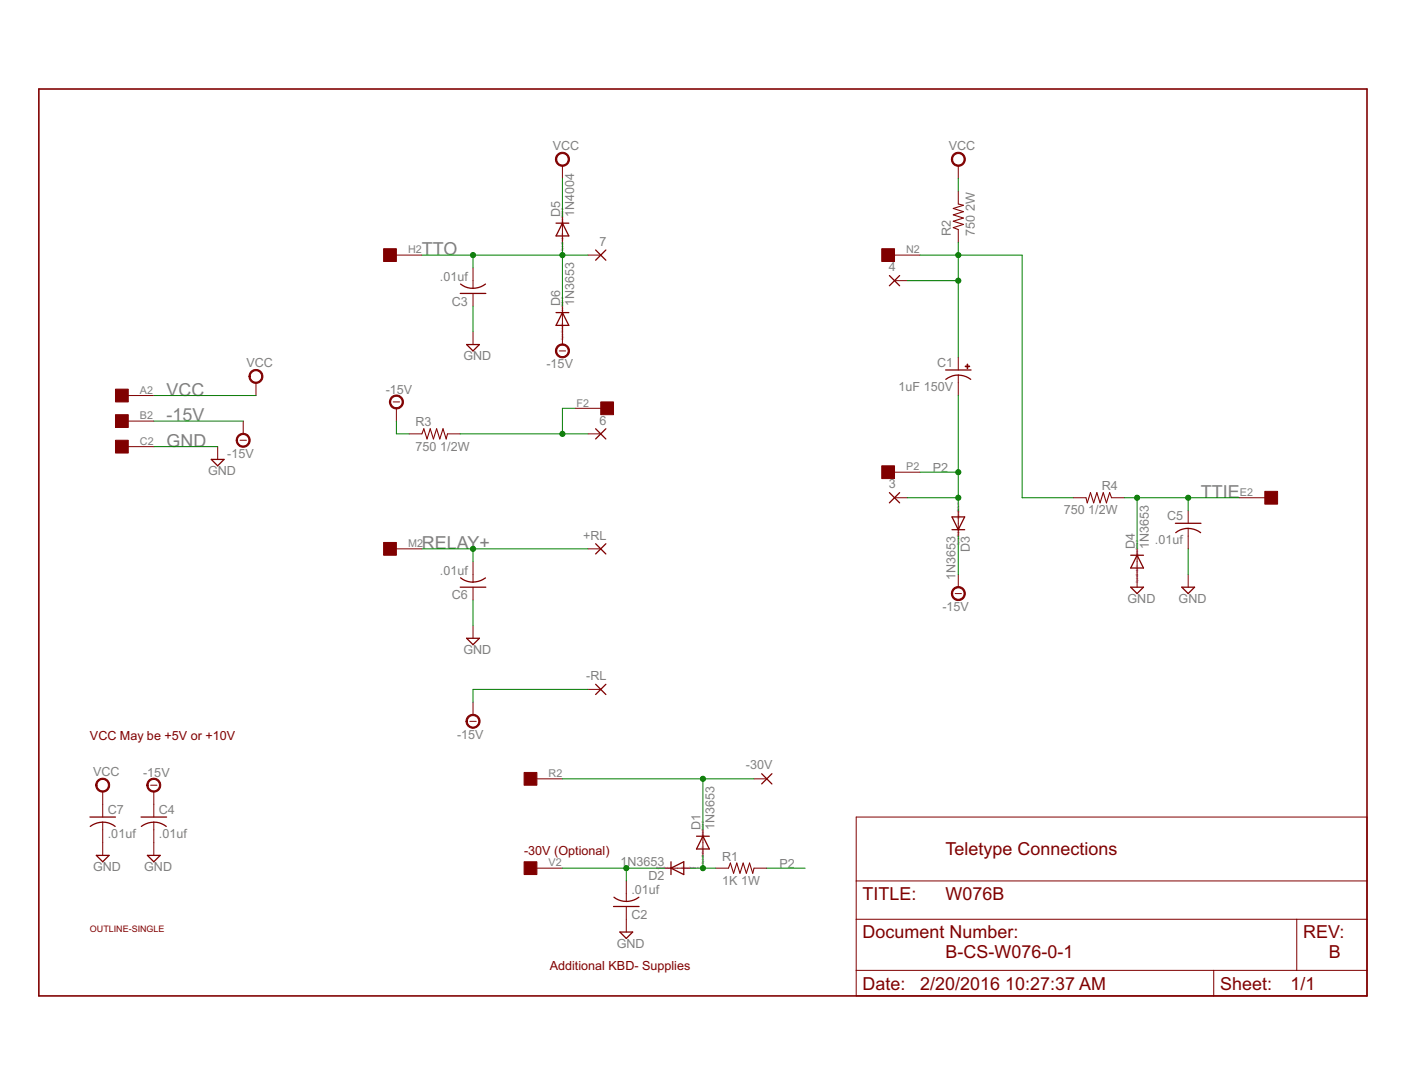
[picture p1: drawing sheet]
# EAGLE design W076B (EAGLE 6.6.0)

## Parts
3  2,54/1,0  [2,54/1,0]
4  2,54/1,0  [2,54/1,0]
6  2,54/1,0  [2,54/1,0]
7  2,54/1,0  [2,54/1,0]
+RL  2,54/1,0  [2,54/1,0]
-30V  2,54/1,0  [2,54/1,0]
-RL  2,54/1,0  [2,54/1,0]
C1  1uF 150V  CPOL-USE25-9AXIAL  [E25-9]
C2  .01uf  C-US050-025X075  [C050-025X075]
C3  .01uf  C-US050-025X075  [C050-025X075]
C4  .01uf  C-US050-025X075  [C050-025X075]
C5  .01uf  C-US050-025X075  [C050-025X075]
C6  .01uf  C-US050-025X075  [C050-025X075]
C7  .01uf  C-US050-025X075  [C050-025X075]
D1  1N3653  1N4148DO35-10  [DO35-10]
D2  1N3653  1N4148DO35-10  [DO35-10]
D3  1N3653  1N4148DO35-10  [DO35-10]
D4  1N3653  1N4148DO35-10  [DO35-10]
D5  1N4004  1N4148DO35-10  [DO35-10]
D6  1N3653  1N4148DO35-10  [DO35-10]
EDGE  EDGE-1  [EDGE-CON1]
R1  1K 1W  R-US_0617/22  [0617/22]
R2  750 2W  R-US_0817/22  [P0817/22]
R3  750 1/2W  R-US_0411/15  [0411/15]
R4  750 1/2W  R-US_0411/15  [0411/15]
U$1  OUTLINE-SINGLE  [SINGLE]

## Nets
-15V: -RL.1(P) C4.1 D3.C D6.A EDGE.B2 R3.1
GND: C2.1 C3.1 C4.2 C5.2 C6.1 C7.2 D4.A EDGE.C2
N$1: 6.1(P) EDGE.F2 R3.2
N$3: -30V.1(P) D1.C EDGE.R2
N$5: C2.2 D2.C EDGE.V2
N$6: D1.A D2.A R1.1
N$7: 4.1(P) C1.+ EDGE.N2 R2.1 R4.2
P2: 3.1(P) C1.- D3.A EDGE.P2 R1.2
RELAY+: +RL.1(P) C6.2 EDGE.M2
TTIE: C5.1 D4.C EDGE.E2 R4.1
TTO: 7.1(P) C3.2 D5.A D6.C EDGE.H2
VCC: C7.1 D5.C EDGE.A2 R2.2
Unconnected: EDGE.D2 EDGE.J2 EDGE.K2 EDGE.L2 EDGE.S2 EDGE.T2 EDGE.U2

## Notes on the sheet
- VCC May be +5V or +10V
- -30V (Optional) | Teletype Connections
- B-CS-W076-0-1 | B
- Additional KBD- Supplies
